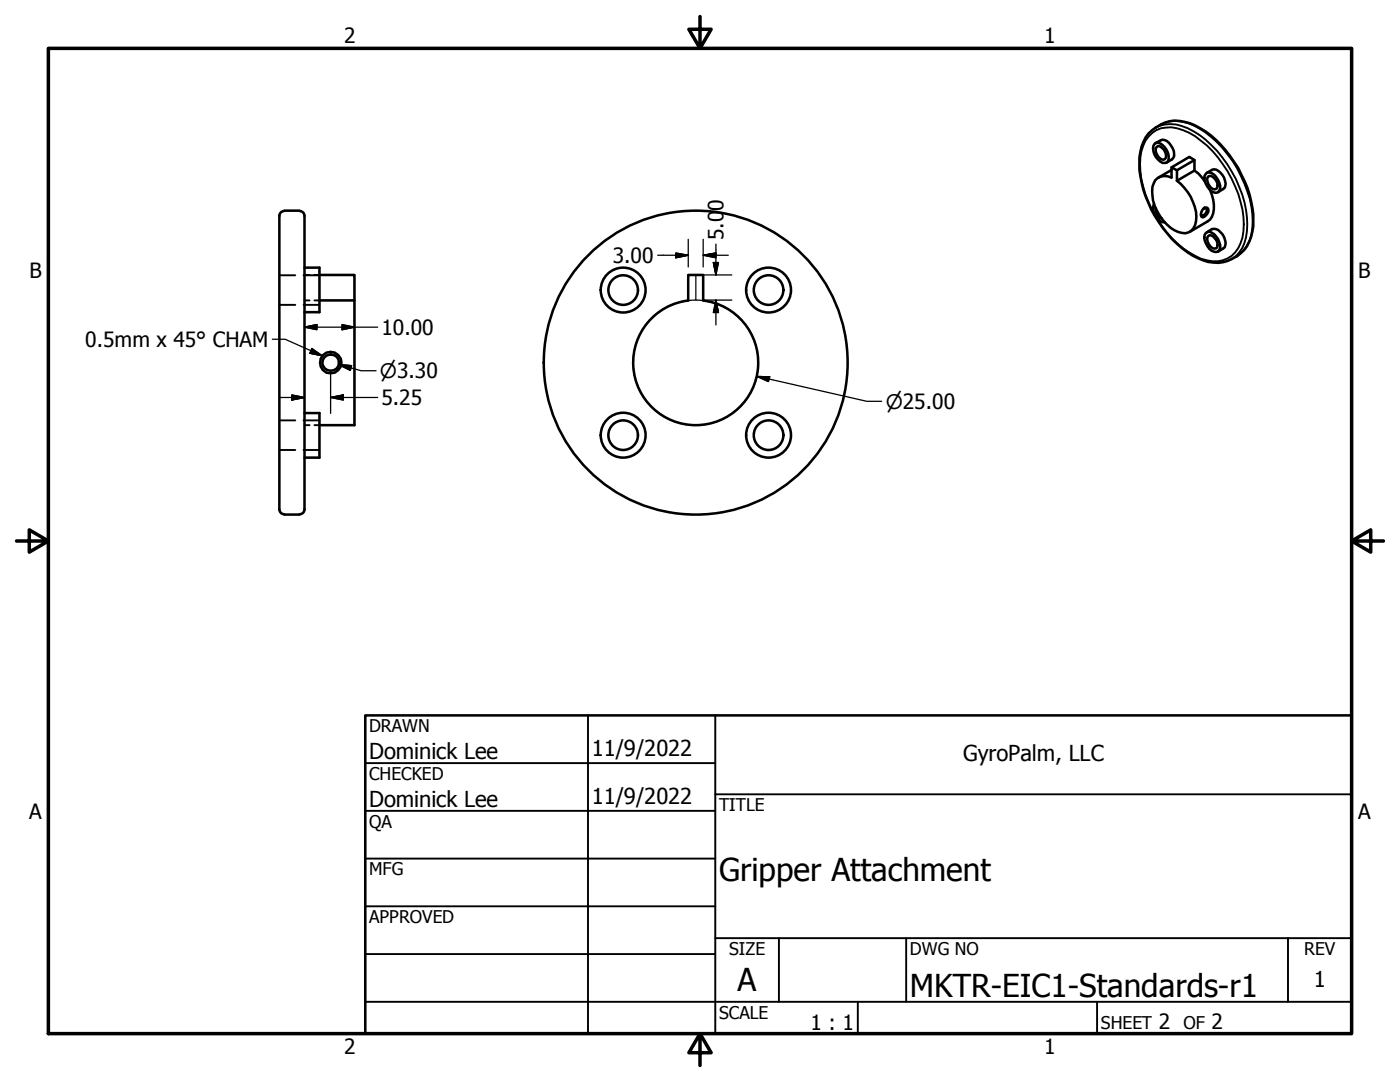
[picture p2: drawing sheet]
<svg xmlns="http://www.w3.org/2000/svg" width="279mm" height="216mm" viewBox="0 0 279 216" stroke-linecap="round" stroke-linejoin="round" font-family="sans-serif">
<!-- layer: Visible Narrow (ANSI) -->
<g fill="none" stroke="#000" stroke-width=".51">
<path d="M230.4 28.8a1.18 1.18 0 0 1 1.6 .2 2.98 2.98 0 0 1 1.1 3.1 1.19 1.19 0 0 1-2-.2 2.67 2.67 0 0 1-.7-3.1zM230.6 28.6l1-.6a1.6 1.6 0 0 1 2.1 1 2.08 2.08 0 0 1 .2 2.8l-1.1 .6M230.9 29.3l.2-.2a1.88 1.88 0 0 1 1.4 2.7 1.49 1.49 0 0 1-1.8-1.4v-.9zM231.7 24.8l-1.1 .7M233.8 33.4v2a2.55 2.55 0 0 0-3.8 1.9 9.2 9.2 0 0 0 5.1 9 2.44 2.44 0 0 0 3.6-2.2 9.6 9.6 0 0 0-3.8-8M233.8 33.4l3.6-2.1 1 .6-3.5 2.1zM233.8 33.9l-2.6 1.5M234.9 34v2.1M238.4 34l.7 .6 1.3 1.5M238.4 34l-3.5 2.1M238.4 31.9v2.1M240.7 34.7a1.32 1.32 0 0 1 2 .6 2.89 2.89 0 0 1 .6 2.7l-.2 .4a1.66 1.66 0 0 1-2.1-1.1 2.21 2.21 0 0 1-.3-2.6z"/>
<path d="M240.9 34.5l1-.6a1.37 1.37 0 0 1 1.6 .5 2.95 2.95 0 0 1 .9 3.1l-1.3 .9M241.2 35.2a.96 .96 0 0 1 1.2 .5 1.56 1.56 0 0 1 .4 2 1.18 1.18 0 0 1-1.6-.9 1.33 1.33 0 0 1 0-1.6zM241.5 37.9a6.7 6.7 0 0 1 .4 5.3l-.4 .6-.5 .4-3.5 2M55.8 43.1v58.6M56.7 42.1a.98 .98 0 0 0-.9 1M56.8 42h3M59.8 42.1a.98 .98 0 0 1 1 1M60.8 53.4h3v8.9h-3M60.8 43.1v58.6M63.8 59.9h6.9v24.9h-6.9M63.8 54.9h6.9v5M137.3 60a12.5 12.5 0 0 0-9 19 12.5 12.5 0 0 0 21.1 0 12.5 12.5 0 0 0-9.1-19"/>
<path d="M137.4 59.9v-5h2.9v5M230.3 40.6a2.94 2.94 0 0 0 2.2 3.8M230.6 41.5a2.13 2.13 0 0 0 1.3 2.1M240.2 41.7l.2-.2a.59 .59 0 0 1 .5 .6 .59 .59 0 0 1-.4 .6l-.5 .4-.2-.1-.1-.3M240.3 41.5h.6a1.24 1.24 0 0 1-.8 1.9l-.3-.1a1.46 1.46 0 0 1 .5-1.8zM240.7 46.5a1.12 1.12 0 0 1 1.6 .2 3.6 3.6 0 0 1 1.2 2.8 1.01 1.01 0 0 1-.7 .8 1.01 1.01 0 0 1-1-.3 3.5 3.5 0 0 1-1.4-3.1zM240.9 46.4l1-.7a1.53 1.53 0 0 1 1.6 .6 2.88 2.88 0 0 1 .9 3l-1.3 .9M241.2 47.1a.96 .96 0 0 1 1.2 .5 1.56 1.56 0 0 1 .4 1.9 1.54 1.54 0 0 1-1.8-1.4v-.8zM246.9 51.1l-1.1 .6M60.8 82.4h3v8.9h-3M55.8 101.6a.98 .98 0 0 0 .9 1M56.8 102.7h3"/>
<path d="M60.8 101.6a.98 .98 0 0 1-1 1"/>
<circle cx="124.4" cy="57.9" r="2.95"/>
<circle cx="124.4" cy="57.9" r="4.5"/>
<circle cx="153.4" cy="57.9" r="2.95"/>
<circle cx="153.4" cy="57.9" r="4.5"/>
<circle cx="66" cy="72.4" r="2.13"/>
<circle cx="66" cy="72.4" r="1.65"/>
<circle cx="138.8" cy="72.4" r="30.3"/>
<circle cx="124.4" cy="86.8" r="2.95"/>
<circle cx="124.4" cy="86.8" r="4.5"/>
<circle cx="153.4" cy="86.8" r="2.95"/>
<circle cx="153.4" cy="86.8" r="4.5"/>
</g>
<!-- layer: Visible (ANSI) -->
<g fill="none" stroke="#000" stroke-width=".38">
<path d="M55.8 54.9h3.1M60.6 54.9h3.2M60.8 59.9h1M60.8 54.9h1M62.7 59.9h1.1M62.7 54.9h1.1M55.8 60.8h3.1M60.6 60.8h3.2M55.8 83.9h3.1M55.8 89.8h3.1M60.6 83.9h3.2M60.6 89.8h3.2"/>
<path d="M60.8 84.8h1M62.7 84.8h1.1"/>
</g>
<!-- layer: Hidden (ANSI) -->
<path d="M229.2 27.2a5.6 5.6 0 0 1 6.9-1.2 18.9 18.9 0 0 1 8.9 8.2 20.8 20.8 0 0 1 3.2 11.9 6.3 6.3 0 0 1-4.2 5.8 8.5 8.5 0 0 1-6.7-1.5 22.9 22.9 0 0 1-9.8-17.6 8.3 8.3 0 0 1 1.7-5.6zM230.6 25.5a7.5 7.5 0 0 1 7.7 .7 23.6 23.6 0 0 1 10.6 18.6 7.6 7.6 0 0 1-3.1 6.9M231.7 24.8a7.4 7.4 0 0 1 7.6 .8 23.5 23.5 0 0 1 10.7 18.5 7.8 7.8 0 0 1-3.1 7M240.3 41.5l-.1 .1" fill="none" stroke="#000" stroke-width=".38"/>
<path d="M230.6 25.5a7.8 7.8 0 0 0-3.2 7.1 22.8 22.8 0 0 0 11.6 18.9 7.6 7.6 0 0 0 6.8 .2M231.7 24.8a7.8 7.8 0 0 1 7.8 .8 23.2 23.2 0 0 1 9.4 11.8 15.8 15.8 0 0 1 .8 9.9 6.6 6.6 0 0 1-2.8 3.8" fill="none" stroke="#000" stroke-width=".51"/>
<!-- layer: Border (ANSI) -->
<path d="M9.7 9.7h260v196.5h-260zM139.7 3.3v6.4l-2.2-3.9h4.4l-2.2 3.9M3.3 107.9h6.4l-3.9-2.2v4.5l3.9-2.3M269.7 107.9l3.9 2.3v-4.5l-3.9 2.2h6.4M139.7 206.2l2.2 3.9h-4.4l2.2-3.9v6.4" fill="none" stroke="#000" stroke-width=".7"/>
<!-- layer: Title (ANSI) -->
<g fill="none" stroke="#000" stroke-width=".38">
<path d="M72.9 152.3h69.8M117.3 142.7v63.5M142.7 158.5h127M142.7 142.7v63.5M72.9 161.8h69.8M72.9 171.3h69.8M72.9 199.9h196.8M72.9 180.8h69.8M72.9 190.4h69.8M142.7 187.2h127M155.4 187.2v12.7M171.2 199.9v6.3"/>
<path d="M180.8 187.2v12.7M218.9 199.9v6.3M257 187.2v12.7"/>
</g>
<path d="M72.9 142.7h196.8v63.5h-196.8z" fill="none" stroke="#000" stroke-width=".51"/>
<!-- layer: Sketch Geometry (ANSI) -->
<g fill="none" stroke="#000" stroke-width=".25">
<path d="M138.9 54.9v5"/>
<circle cx="138.8" cy="72.4" r="12.5"/>
</g>
<!-- layer: Dimension (ANSI) -->
<g fill="none" stroke="#000" stroke-width=".25">
<path d="M131.3 50.9h6.1M134.9 50.5l2.5 .4-2.5 .5zM137.4 47.8v5.5M140.3 50.9l2.6-.4v.9zM140.3 50.9h5.1M140.3 47.8v5.5M140.5 59.9h5.5M140.5 54.9h5.5M142.4 52.4h1l-.5 2.5zM142.9 59.9l.5 2.5h-1zM142.9 48.7v6.2M142.9 59.9v4.9"/>
<path d="M55.8 79.3h5M58.2 78.8l2.6 .5-2.6 .5zM60.8 65.3l2.4-.5v1zM60.8 65.3h14.6M66 79.3l2.5-.5v1zM66 79.3h9.4M66 74v8.5M67.6 72.8l2.6 .2-.3 .9zM67.6 72.8l4.5 1.2h3M68.3 64.8l2.4 .5-2.4 .5zM151.1 75.1l2.5 .1-.2 .9zM151.1 75.1l21.9 5h3"/>
</g>
<g fill="#000" stroke="#000" stroke-width=".25">
<path d="M134.9 51.4l2.5-.5zM134.9 50.5l2.5 .4-2.5 .5zM142.4 52.4l.5 2.5zM142.4 52.4h1l-.5 2.5zM140.3 50.9l2.6-.4zM140.3 50.9l2.6-.4v.9zM58.2 79.8l2.6-.5zM58.2 78.8l2.6 .5-2.6 .5zM60.8 65.3l2.4-.5zM60.8 65.3l2.4-.5v1zM68.3 65.8l2.4-.5zM68.3 64.8l2.4 .5-2.4 .5z"/>
<path d="M66 79.3l2.5-.5zM66 79.3l2.5-.5v1zM67.6 72.8l2.6 .2zM67.6 72.8l2.6 .2-.3 .9zM142.9 59.9l.5 2.5zM142.9 59.9l.5 2.5h-1zM151.1 75.1l2.5 .1zM151.1 75.1l2.5 .1-.2 .9z"/>
</g>
<!-- layer: Symbol (ANSI) -->
<path d="M54.4 67.7h2.5l7.4 3.3M62.2 69.5l2.1 1.5-2.5-.5z" fill="none" stroke="#000" stroke-width=".25"/>
<path d="M61.8 70.5l2.5 .5zM62.2 69.5l2.1 1.5-2.5-.5z" fill="#000" stroke="#000" stroke-width=".25"/>
<g font-size="6.3">
<text x="143.5" y="175.7">Gripper Attachment</text>
<text x="147.2" y="197.7">A</text>
<text x="181.6" y="199">MKTR-EIC1-Standards-r1</text>
</g>
<g font-size="4.4">
<text x="73.7" y="151.4">Dominick Lee</text>
<text x="118.1" y="150.8">11/9/2022</text>
<text x="192.2" y="151.8">GyroPalm, LLC</text>
<text x="73.7" y="161">Dominick Lee</text>
<text x="118.1" y="160.3">11/9/2022</text>
<text x="262.2" y="197">1</text>
</g>
<g font-size="4.2">
<text x="68.7" y="8.6">2</text>
<text x="208.4" y="8.6">1</text>
<text x="144.4" y="47.9" transform="rotate(-90 144.4 47.9)">5.00</text>
<text x="122.3" y="52.5">3.00</text>
<text x="5.9" y="55.5">B</text>
<text x="271.1" y="55.5">B</text>
<text x="17" y="69.2">0.5mm x 45° CHAM</text>
<text x="76.1" y="66.8">10.00</text>
<text x="76.1" y="80.8">5.25</text>
<text x="5.8" y="163.4">A</text>
<text x="271" y="163.4">A</text>
<text x="161.7" y="205.5">1 : 1</text>
<text x="231.3" y="205.4">2</text>
<text x="241.8" y="205.4">2</text>
<text x="68.7" y="210.3">2</text>
<text x="208.4" y="210.3">1</text>
</g>
<g font-size="4">
<text x="75.8" y="75.4">⌀3.30</text>
<text x="176.8" y="81.5">⌀25.00</text>
</g>
<g font-size="3.5">
<text x="73.7" y="146">DRAWN</text>
<text x="73.7" y="155.6">CHECKED</text>
<text x="143.5" y="161.8">TITLE</text>
<text x="73.7" y="165.2">QA</text>
<text x="73.7" y="174.7">MFG</text>
<text x="73.7" y="184.2">APPROVED</text>
<text x="145.5" y="190.6">SIZE</text>
<text x="181.6" y="190.6">DWG NO</text>
<text x="260.3" y="190.5">REV</text>
<text x="143.5" y="203.3">SCALE</text>
<text x="219.7" y="205.4">SHEET</text>
<text x="236.2" y="205.4">OF</text>
</g>
</svg>
